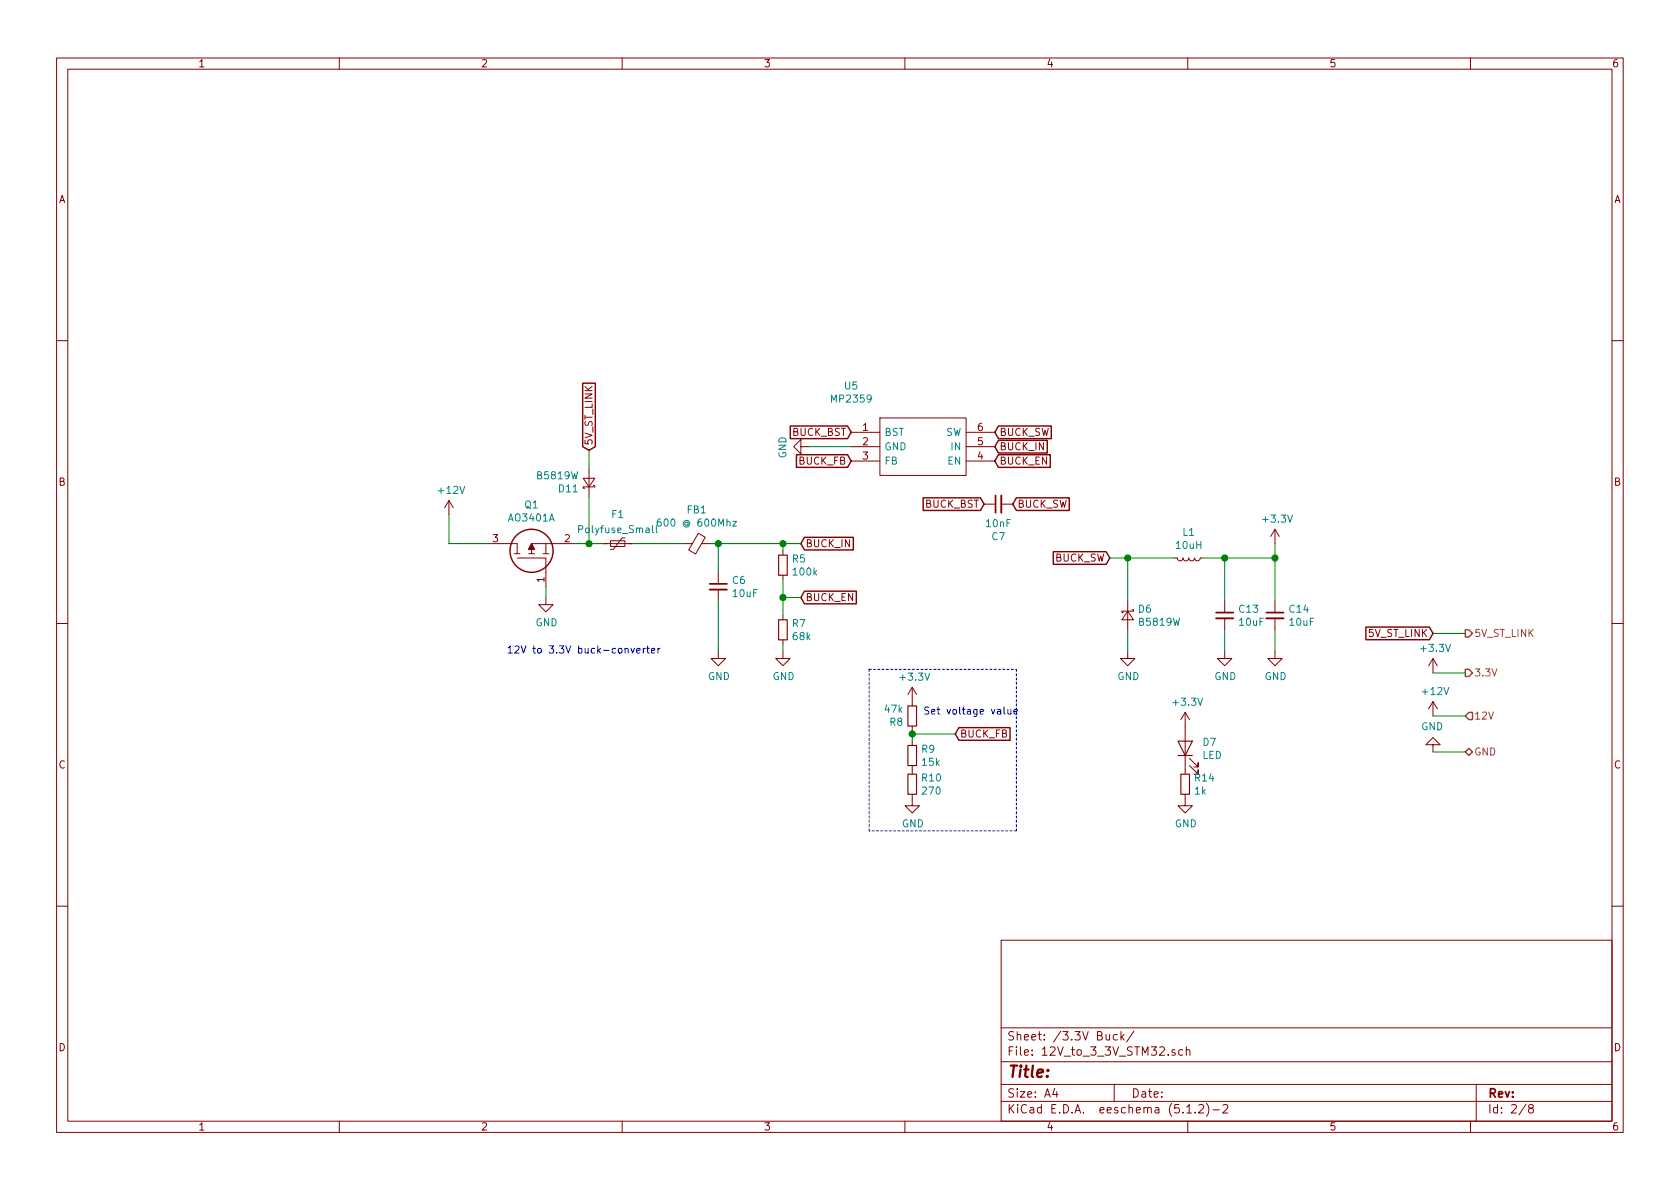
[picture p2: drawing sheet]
<svg xmlns="http://www.w3.org/2000/svg" width="297mm" height="210mm" viewBox="0 0 297 210" stroke-linecap="round" stroke-linejoin="round" font-family="sans-serif">
<g fill="none" stroke="#840000" stroke-width=".18">
<path d="M10 10.3h277v189.9h-277zM12 12.2h273v186.1h-273zM60 10.3v1.9M110 10.3v1.9M160 10.3v1.9M210 10.3v1.9M260 10.3v1.9M10 60.2h2M141.6 79v-1.3l-1.3 1.3 1.3 1.3v-1.3h1.3M150.5 76.4h5.1M150.5 79h5.1M155.6 73.9h15.2v10.2h-15.2z"/>
<path d="M170.8 76.4h5.1M170.8 79h5.1M285 60.2h2M79.4 88.5l-.8 1.3M79.4 88.5v2.6M79.4 88.5l.7 1.3M86.4 96.1h5v1.8M90.9 97.9h1M91.4 98.7h5.1v5.1M93.5 97.9h1M96 97.9h1M96.5 96.1v1.8"/>
<path d="M101.6 96.1h-7.6v1.8M103.1 84.6h2.1l-1.1 1.5zM104.1 82.8v5.1M104.9 85.8h.3v.3h-2.1v.3h.3M106.7 96.1h5.1M107.9 95.6h2.6v1h-2.6zM110.5 95.1h-.5l-1.5 2h-.6M120.6 96.1h1.8M123.5 94.3l1.2 .7-1.7 3-1.2-.7zM124.1 96.1h1.6M138.4 97.4v.8M150.5 81.5h5.1"/>
<path d="M170.8 81.5h5.1M174 89.1h2M177 89.1h2.1M207.6 98.7h.6l.1 .3 .3 .2 .4-.1 .2-.4 .1 .3 .3 .2 .4-.1 .2-.4 .1 .3 .3 .2 .4-.1 .2-.4 .1 .3 .3 .2 .4-.1 .2-.4h.5M225.4 93.6v2.5M225.4 93.6l-.7 1.3M225.4 93.6l.8 1.3M10 110.3h2M96.5 105.7v1.2h1.3l-1.3 1.3-1.3-1.3h1.3M127 115.2v1.3h1.3l-1.3 1.2-1.3-1.2h1.3M127 101.2v2M127 104.3v2"/>
<path d="M138.4 115.2v1.3h1.3l-1.3 1.2-1.2-1.2h1.2M138.4 101.7v.8M138.4 108.8v.8M138.4 113.2v.7M199.4 108.1l1 1.5h-2zM199.4 115.2v1.3h1.3l-1.3 1.2-1.3-1.2h1.3M199.4 106.3v5.1M200.2 107.8h.2v.3h-2v.2h.2M216.5 115.2v1.3h1.3l-1.3 1.2-1.2-1.2h1.2M216.5 106.3v2M216.5 109.3v2.1M225.4 115.2v1.3h1.3l-1.3 1.2-1.2-1.2h1.2"/>
<path d="M225.4 106.3v2M225.4 109.3v2.1M253.4 116.5l-.8 1.2M253.4 116.5v2.5M253.4 116.5l.7 1.2M285 110.3h2M161.3 121.5v3.3M161.3 128.4v.8M161.3 131.1v.7M161.3 135.4v1.5M161.3 121.5l-.8 1.3M161.3 121.5l.8 1.3"/>
<path d="M209.5 126v10.9M209.5 126l-.7 1.2M209.5 126l.8 1.2M210.3 135.4l1.5 1.5v-.8v.8h-.7M210.3 134.1l1.5 1.5v-.7v.7h-.7M253.4 131.7h1.2l-1.2-1.3-1.3 1.3h1.3v1.3M253.4 124.1v2.5M253.4 124.1l-.8 1.2M253.4 124.1l.7 1.2M161.3 140.5v2h1.3l-1.3 1.3-1.3-1.3h1.3M209.5 140.5v2h1.3l-1.3 1.3-1.2-1.3h1.2M10 160.2h2"/>
<path d="M177 166.3h108v32h-108zM285 160.2h2M60 198.3v1.9M110 198.3v1.9M160 198.3v1.9M177 194.8h108M177 191.8h108M177 187.8h108M177 181.8h108M186.5 192.5l-.4 1h1M186.8 193v1M195.6 182.9v.9l.4 .1 .2-.1"/>
<path d="M196.2 182.9v1M197 191.8v3M197.6 183l-.5-.1-.3 .3 .1 .6 .2 .1 .5-.1M198.2 182.4v1.5M198.3 183.4l.5 .5M198.8 182.9l-.6 .6M200.5 182.3l-1.3 2M207.7 185.7l-.3-.1-.2 .2 .1 .2 .4 .2v.3h-.5M209.1 185.7l-.4-.1-.3 .3 .1 .6 .2 .1 .4-.1M209.8 185.7l.2-.1 .3 .1 .1 .9M209.8 185.1v1.5M209.8 195.8l.5-.5v1.5"/>
<path d="M209.8 196.8h.9M210 198.3v1.9M211.3 196.7v.1M212 195.5l.2-.2h.3l.3 .5-.9 1h.9M213.3 195.1a1.71 1.71 0 0 1 0 2.3M214.5 196.3h1.1M216.3 195.5l.2-.2h.3l.2 .2 .1 .3-.1 .2-.8 .8h.9M260 198.3v1.9M261 191.8v6.5M269.8 195.2l-1.2 2M270.6 196l-.3-.2v-.2l.3-.3h.2l.3 .3-.1 .2-.6 .2a.48 .48 0 0 0-.1 .7l.3 .1 .4-.1a.48 .48 0 0 0-.2-.7"/>
</g>
<g fill="none" stroke="#008400" stroke-width=".18">
<path d="M104.1 79.6v3.2M142.9 79h7.6M79.4 91.1v5h7M101.6 96.1h5.1M104.1 87.9v8.2M111.8 96.1h8.8M125.7 96.1h15.9M127 96.1v5.1M138.4 96.1v1.3M196.2 98.7h11.4M199.4 98.7v7.6M212.7 98.7h12.7"/>
<path d="M216.5 98.7v7.6M225.4 96.1v10.2M96.5 103.8v1.9M127 106.3v8.9M138.4 102.5v6.3M138.4 113.9v1.3M138.4 105.7h3.2M199.4 111.4v3.8M216.5 111.4v3.8M225.4 111.4v3.8M253.4 119h5.7M253.4 112h5.7"/>
<path d="M161.3 129.2v1.9M161.3 129.8h7.6M253.4 126.6h5.7M253.4 133h5.7"/>
</g>
<path d="M115.4 92.9v1.1l.2 .2M116.1 92.9v1.1l.1 .2M116.8 91.8h-.4a.87 .87 0 0 0 0 1.2l.5-.1v-.5l-.5-.2-.2 .3M129.6 92.2h.6l-.6 .8h.6" fill="none" stroke="#008484" stroke-width=".18"/>
<path d="M177 87.6v3.1M125.5 104.3h3M215 109.3h3.1M223.9 109.3h3" fill="none" stroke="#840000" stroke-width=".33"/>
<path d="M176 87.6v3.1M125.5 103.2h3M215 108.3h3.1M223.9 108.3h3" fill="none" stroke="#840000" stroke-width=".3"/>
<path d="M137.7 98.2h1.5v3.5h-1.5zM137.7 109.6h1.5v3.6h-1.5zM160.5 124.8h1.6v3.6h-1.6zM160.5 131.8h1.6v3.6h-1.6zM160.5 136.9h1.6v3.6h-1.6zM208.3 131.1h2.5l-1.3 2.5zM208.3 133.6h2.5M208.8 136.9h1.5v3.6h-1.5z" fill="none" stroke="#840000" stroke-width=".2"/>
<g fill="none" stroke="#0000c2" stroke-width=".18">
<path d="M111.6 114.6l.3 .9 .3-.9M112.6 115.1l.6-.1-.1-.3-.3-.1-.2 .2v.6h.5M113.7 114.6v.9M114.1 114.6l-.3 .1-.1 .2M114.3 114.6h.5M114.5 114.2v1.1l.3 .2M115.2 115.1l.6-.1-.1-.3-.3-.1-.2 .2v.6h.5M116.3 114.6v.9M116.7 114.6l-.4 .3M177.5 125v1.1l.2 .2M178.2 125.4l.1 .8 .3 .1 .1-.1M178.7 125.4v.9"/>
<path d="M179.3 125.9l.6-.2-.1-.2-.3-.1-.2 .2v.6h.5"/>
</g>
<g fill="#008400" stroke="#008400" stroke-width=".25">
<circle cx="127" cy="96.1" r=".51"/>
<circle cx="216.5" cy="98.7" r=".51"/>
<circle cx="161.3" cy="129.8" r=".51"/>
<circle cx="138.4" cy="96.1" r=".51"/>
<circle cx="138.4" cy="105.7" r=".51"/>
<circle cx="199.4" cy="98.7" r=".51"/>
<circle cx="225.4" cy="98.7" r=".51"/>
<circle cx="104.1" cy="96.1" r=".51"/>
</g>
<path d="M259.1 118.4h.6l.6 .6-.6 .6h-.6zM259.1 111.4h.6l.6 .6-.6 .6h-.6zM259.1 133l.6-.7 .6 .7-.6 .6zM259.7 126h.6v1.2h-.6l-.6-.6z" fill="none" stroke="#848400" stroke-width=".25"/>
<g fill="none" stroke="#840000" stroke-width=".25">
<path d="M103 67.8h2.3v11.2l-1.2 .6-1.1-.6zM139.7 75.3h10.2l.6 1.1-.6 1.2h-10.2zM176.5 77.9h8.7v2.2h-8.7l-.6-1.1zM176.5 75.3h9.4v2.3h-9.4l-.6-1.2zM140.8 80.4h9.1l.6 1.1-.6 1.1h-9.1zM142.2 95h8.7v2.3h-8.7l-.6-1.2zM163.2 88h10.2l.6 1.1-.6 1.2h-10.2zM176.5 80.4h9.2v2.2h-9.2l-.6-1.1zM179.7 88h9.4v2.3h-9.4l-.6-1.2zM186.2 97.6h9.4l.6 1.1-.6 1.1h-9.4zM142.2 104.5h9.2v2.3h-9.2l-.6-1.1zM241.5 110.9h11.2l.7 1.1-.7 1.1h-11.2z"/>
<path d="M169.5 128.7h9.1v2.2h-9.1l-.6-1.1z"/>
<circle cx="94" cy="97.4" r="3.8"/>
</g>
<path d="M153.7 118.4h26M179.7 118.4v28.5M153.7 146.9v-28.5M179.7 146.9h-26" fill="none" stroke="#0000c2" stroke-width=".18" stroke-dasharray=".4 .4"/>
<path d="M94 96.1l.5 1h-1z" fill="#840000" stroke="#840000" stroke-width=".25"/>
<text font-size="2.8" fill="#840000" x="178" y="190.5">Title:</text>
<g font-size="2.1" fill="#840000">
<text x="178" y="184">Sheet: /3.3V Buck/</text>
<text x="178" y="186.7">File: 12V_to_3_3V_STM32.sch</text>
<text x="178" y="196.9">KiCad E.D.A. eeschema (5.1.2)-2</text>
<text x="178" y="194.1">Size: A4</text>
<text x="200" y="194.1">Date:</text>
<text x="263" y="194.1">Rev:</text>
<text x="263" y="196.9">Id: 2/8</text>
</g>
<g font-size="1.8" fill="#840000">
<text x="35" y="11.9">1</text>
<text x="85" y="11.9">2</text>
<text x="135" y="11.9">3</text>
<text x="185" y="11.9">4</text>
<text x="235" y="11.9">5</text>
<text x="285" y="11.9">6</text>
<text x="10.4" y="35.9">A</text>
<text x="285.4" y="35.9">A</text>
<text x="140.1" y="77.1">BUCK_BST</text>
<text x="152.6" y="76.2">1</text>
<text x="172.9" y="76.2">6</text>
<text x="176.7" y="77.1">BUCK_SW</text>
<text x="104.8" y="78.8" transform="rotate(-90 104.8 78.8)">5V_ST_LINK</text>
<text x="141.2" y="82.2">BUCK_FB</text>
<text x="152.6" y="78.7">2</text>
<text x="152.6" y="81.3">3</text>
<text x="172.9" y="78.7">5</text>
<text x="172.9" y="81.3">4</text>
<text x="176.7" y="79.6">BUCK_IN</text>
<text x="176.7" y="82.2">BUCK_EN</text>
<text x="10.4" y="85.9">B</text>
<text x="163.6" y="89.8">BUCK_BST</text>
<text x="179.9" y="89.8">BUCK_SW</text>
<text x="285.4" y="85.9">B</text>
<text x="87.1" y="95.9">3</text>
<text x="99.8" y="95.9">2</text>
<text x="142.4" y="96.8">BUCK_IN</text>
<text x="186.5" y="99.3">BUCK_SW</text>
<text x="96.3" y="103" transform="rotate(-90 96.3 103)">1</text>
<text x="142.4" y="106.3">BUCK_EN</text>
<text x="242.1" y="112.6">5V_ST_LINK</text>
<text x="169.7" y="130.4">BUCK_FB</text>
<text x="10.4" y="135.9">C</text>
<text x="285.4" y="135.9">C</text>
<text x="10.4" y="185.9">D</text>
<text x="285.4" y="185.9">D</text>
<text x="35" y="199.9">1</text>
<text x="85" y="199.9">2</text>
<text x="135" y="199.9">3</text>
<text x="185" y="199.9">4</text>
<text x="235" y="199.9">5</text>
<text x="285" y="199.9">6</text>
</g>
<g font-size="1.8" fill="#008484">
<text x="147.2" y="71.2">MP2359</text>
<text x="149.4" y="68.9">U5</text>
<text x="156.3" y="77.1">BST</text>
<text x="167.2" y="77.1">SW</text>
<text x="139" y="81.1" transform="rotate(-90 139 81.1)">GND</text>
<text x="156.3" y="79.6">GND</text>
<text x="156.3" y="82.2">FB</text>
<text x="167.6" y="82.2">EN</text>
<text x="168.3" y="79.6">IN</text>
<text x="77.7" y="87.3">+12V</text>
<text x="92.8" y="89.9">Q1</text>
<text x="95.1" y="84.8">B5819W</text>
<text x="98.9" y="87.1">D11</text>
<text x="90" y="92.2">AO3401A</text>
<text x="102.7" y="94.3">Polyfuse_Small</text>
<text x="108.2" y="91.6">F1</text>
<text x="117.2" y="93.1">600 @ 600Mhz</text>
<text x="121.5" y="90.8">FB1</text>
<text x="174.4" y="93.2">10nF</text>
<text x="175.4" y="95.5">C7</text>
<text x="209.2" y="94.8">L1</text>
<text x="223.5" y="92.4">+3.3V</text>
<text x="140.1" y="99.5">R5</text>
<text x="140.4" y="101.8">100k</text>
<text x="208" y="97.1">10uH</text>
<text x="129.5" y="103.3">C6</text>
<text x="129.7" y="105.6">10uF</text>
<text x="94.7" y="110.7">GND</text>
<text x="140.1" y="110.9">R7</text>
<text x="140.3" y="113.2">68k</text>
<text x="201.3" y="108.4">D6</text>
<text x="201.5" y="110.7">B5819W</text>
<text x="219.2" y="108.4">C13</text>
<text x="219.2" y="110.7">10uF</text>
<text x="228" y="108.4">C14</text>
<text x="228.1" y="110.7">10uF</text>
<text x="251.4" y="115.3">+3.3V</text>
<text x="125.2" y="120.3">GND</text>
<text x="136.6" y="120.3">GND</text>
<text x="159.3" y="120.4">+3.3V</text>
<text x="197.6" y="120.3">GND</text>
<text x="207.6" y="124.8">+3.3V</text>
<text x="214.7" y="120.3">GND</text>
<text x="223.6" y="120.3">GND</text>
<text x="251.7" y="122.9">+12V</text>
<text x="156.5" y="126">47k</text>
<text x="157.4" y="128.3">R8</text>
<text x="212.7" y="131.9">D7</text>
<text x="251.3" y="129.1">GND</text>
<text x="163" y="133.1">R9</text>
<text x="163.1" y="135.4">15k</text>
<text x="212.6" y="134.2">LED</text>
<text x="163.1" y="138.2">R10</text>
<text x="163.2" y="140.5">270</text>
<text x="211.3" y="140.5">1k</text>
<text x="211.3" y="138.2">R14</text>
<text x="159.5" y="146.3">GND</text>
<text x="207.7" y="146.3">GND</text>
</g>
<g font-size="1.8" fill="#848400">
<text x="260.6" y="112.6">5V_ST_LINK</text>
<text x="260.6" y="119.6">3.3V</text>
<text x="260.6" y="127.2">12V</text>
<text x="260.6" y="133.6">GND</text>
</g>
<g font-size="1.8" fill="#0000c2">
<text x="89.5" y="115.6">12V to 3.3V buck-converter</text>
<text x="163.2" y="126.4">Set voltage value</text>
</g>
</svg>
